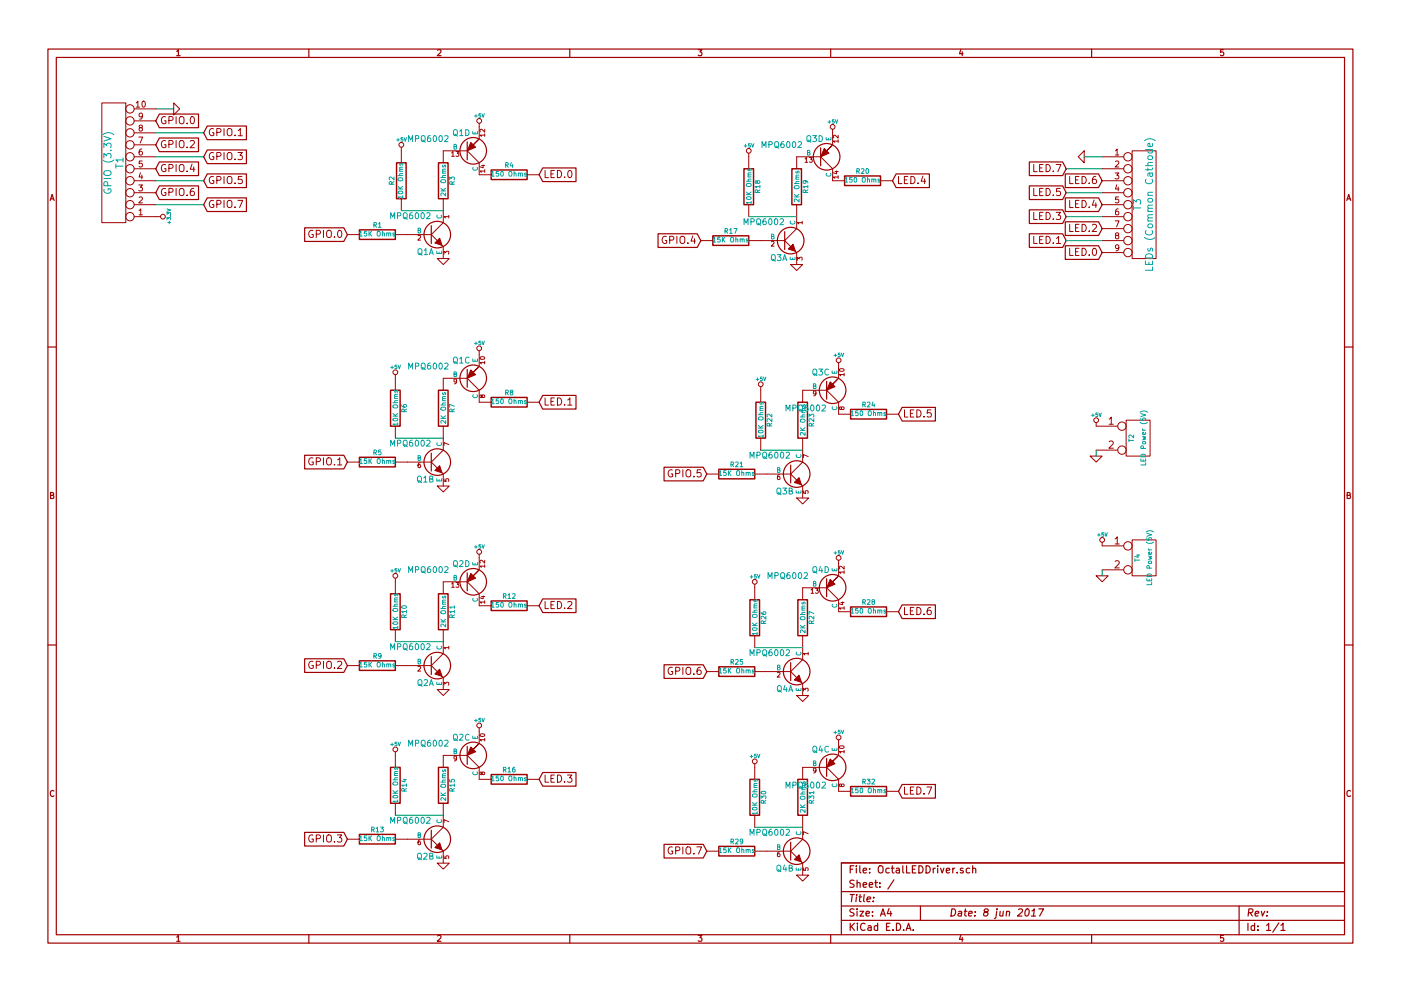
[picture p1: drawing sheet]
EESchema Schematic File Version 2
LIBS:power
LIBS:device
LIBS:transistors
LIBS:conn
LIBS:linear
LIBS:regul
LIBS:74xx
LIBS:cmos4000
LIBS:adc-dac
LIBS:memory
LIBS:xilinx
LIBS:special
LIBS:microcontrollers
LIBS:dsp
LIBS:microchip
LIBS:analog_switches
LIBS:motorola
LIBS:texas
LIBS:intel
LIBS:audio
LIBS:interface
LIBS:digital-audio
LIBS:philips
LIBS:display
LIBS:cypress
LIBS:siliconi
LIBS:opto
LIBS:atmel
LIBS:contrib
LIBS:valves
LIBS:QuadTransistors
LIBS:OctalLEDDriver-cache
EELAYER 27 0
EELAYER END
$Descr A4 11693 8268
encoding utf-8
Sheet 1 1
Title ""
Date "8 jun 2017"
Rev ""
Comp ""
Comment1 ""
Comment2 ""
Comment3 ""
Comment4 ""
$EndDescr
$Comp
L MPQ6002 Q1
U 1 1
P 3600 1950
F 0 "Q1" H 3600 1800 50  0000 R CNN
F 1 "MPQ6002" H 3600 2100 50  0000 R CNN
F 2 "~" H 3600 1950 60  0000 C CNN
F 3 "~" H 3600 1950 60  0000 C CNN
F 4 "610-MPQ6002" H 7300 1250 60  0001 C CNN "Mouser part Number"
	1    3600 1950
	1    0    0    -1  
$EndComp
$Comp
L MPQ6002 Q1
U 4 1
P 3900 1250
F 0 "Q1" H 3900 1100 50  0000 R CNN
F 1 "MPQ6002" H 3750 1150 50  0000 R CNN
F 2 "~" H 3900 1250 60  0000 C CNN
F 3 "~" H 3900 1250 60  0000 C CNN
	4    3900 1250
	1    0    0    1   
$EndComp
$Comp
L MPQ6002 Q1
U 2 1
P 3600 3850
F 0 "Q1" H 3600 3700 50  0000 R CNN
F 1 "MPQ6002" H 3600 4000 50  0000 R CNN
F 2 "~" H 3600 3850 60  0000 C CNN
F 3 "~" H 3600 3850 60  0000 C CNN
	2    3600 3850
	1    0    0    -1  
$EndComp
$Comp
L MPQ6002 Q1
U 3 1
P 3900 3150
F 0 "Q1" H 3900 3000 50  0000 R CNN
F 1 "MPQ6002" H 3750 3050 50  0000 R CNN
F 2 "~" H 3900 3150 60  0000 C CNN
F 3 "~" H 3900 3150 60  0000 C CNN
	3    3900 3150
	1    0    0    1   
$EndComp
$Comp
L MPQ6002 Q2
U 1 1
P 3600 5550
F 0 "Q2" H 3600 5400 50  0000 R CNN
F 1 "MPQ6002" H 3600 5700 50  0000 R CNN
F 2 "~" H 3600 5550 60  0000 C CNN
F 3 "~" H 3600 5550 60  0000 C CNN
F 4 "610-MPQ6002" H 7300 1250 60  0001 C CNN "Mouser part Number"
	1    3600 5550
	1    0    0    -1  
$EndComp
$Comp
L MPQ6002 Q2
U 4 1
P 3900 4850
F 0 "Q2" H 3900 4700 50  0000 R CNN
F 1 "MPQ6002" H 3750 4750 50  0000 R CNN
F 2 "~" H 3900 4850 60  0000 C CNN
F 3 "~" H 3900 4850 60  0000 C CNN
	4    3900 4850
	1    0    0    1   
$EndComp
$Comp
L MPQ6002 Q2
U 2 1
P 3600 7000
F 0 "Q2" H 3600 6850 50  0000 R CNN
F 1 "MPQ6002" H 3600 7150 50  0000 R CNN
F 2 "~" H 3600 7000 60  0000 C CNN
F 3 "~" H 3600 7000 60  0000 C CNN
	2    3600 7000
	1    0    0    -1  
$EndComp
$Comp
L MPQ6002 Q2
U 3 1
P 3900 6300
F 0 "Q2" H 3900 6150 50  0000 R CNN
F 1 "MPQ6002" H 3750 6200 50  0000 R CNN
F 2 "~" H 3900 6300 60  0000 C CNN
F 3 "~" H 3900 6300 60  0000 C CNN
	3    3900 6300
	1    0    0    1   
$EndComp
$Comp
L MPQ6002 Q3
U 1 1
P 6550 2000
F 0 "Q3" H 6550 1850 50  0000 R CNN
F 1 "MPQ6002" H 6550 2150 50  0000 R CNN
F 2 "~" H 6550 2000 60  0000 C CNN
F 3 "~" H 6550 2000 60  0000 C CNN
F 4 "610-MPQ6002" H 7300 1250 60  0001 C CNN "Mouser part Number"
	1    6550 2000
	1    0    0    -1  
$EndComp
$Comp
L MPQ6002 Q3
U 4 1
P 6850 1300
F 0 "Q3" H 6850 1150 50  0000 R CNN
F 1 "MPQ6002" H 6700 1200 50  0000 R CNN
F 2 "~" H 6850 1300 60  0000 C CNN
F 3 "~" H 6850 1300 60  0000 C CNN
	4    6850 1300
	1    0    0    1   
$EndComp
$Comp
L MPQ6002 Q3
U 2 1
P 6600 3950
F 0 "Q3" H 6600 3800 50  0000 R CNN
F 1 "MPQ6002" H 6600 4100 50  0000 R CNN
F 2 "~" H 6600 3950 60  0000 C CNN
F 3 "~" H 6600 3950 60  0000 C CNN
	2    6600 3950
	1    0    0    -1  
$EndComp
$Comp
L MPQ6002 Q4
U 1 1
P 6600 5600
F 0 "Q4" H 6600 5450 50  0000 R CNN
F 1 "MPQ6002" H 6600 5750 50  0000 R CNN
F 2 "~" H 6600 5600 60  0000 C CNN
F 3 "~" H 6600 5600 60  0000 C CNN
F 4 "610-MPQ6002" H 7300 1250 60  0001 C CNN "Mouser part Number"
	1    6600 5600
	1    0    0    -1  
$EndComp
$Comp
L MPQ6002 Q4
U 4 1
P 6900 4900
F 0 "Q4" H 6900 4750 50  0000 R CNN
F 1 "MPQ6002" H 6750 4800 50  0000 R CNN
F 2 "~" H 6900 4900 60  0000 C CNN
F 3 "~" H 6900 4900 60  0000 C CNN
	4    6900 4900
	1    0    0    1   
$EndComp
$Comp
L MPQ6002 Q4
U 2 1
P 6600 7100
F 0 "Q4" H 6600 6950 50  0000 R CNN
F 1 "MPQ6002" H 6600 7250 50  0000 R CNN
F 2 "~" H 6600 7100 60  0000 C CNN
F 3 "~" H 6600 7100 60  0000 C CNN
	2    6600 7100
	1    0    0    -1  
$EndComp
$Comp
L R R3
U 1 1
P 3700 1500
F 0 "R3" V 3780 1500 40  0000 C CNN
F 1 "2K Ohms" V 3707 1501 40  0000 C CNN
F 2 "~" V 3630 1500 30  0000 C CNN
F 3 "~" H 3700 1500 30  0000 C CNN
F 4 "603-CFR-25JR-522K" V 3750 1350 60  0001 C CNN "Mouser Part Number"
	1    3700 1500
	1    0    0    -1  
$EndComp
$Comp
L R R19
U 1 1
P 6650 1550
F 0 "R19" V 6730 1550 40  0000 C CNN
F 1 "2K Ohms" V 6657 1551 40  0000 C CNN
F 2 "~" V 6580 1550 30  0000 C CNN
F 3 "~" H 6650 1550 30  0000 C CNN
F 4 "603-CFR-25JR-522K" V 3750 1350 60  0001 C CNN "Mouser Part Number"
	1    6650 1550
	1    0    0    -1  
$EndComp
$Comp
L R R15
U 1 1
P 3700 6550
F 0 "R15" V 3780 6550 40  0000 C CNN
F 1 "2K Ohms" V 3707 6551 40  0000 C CNN
F 2 "~" V 3630 6550 30  0000 C CNN
F 3 "~" H 3700 6550 30  0000 C CNN
F 4 "603-CFR-25JR-522K" V 3750 1350 60  0001 C CNN "Mouser Part Number"
	1    3700 6550
	1    0    0    -1  
$EndComp
$Comp
L R R31
U 1 1
P 6700 6650
F 0 "R31" V 6780 6650 40  0000 C CNN
F 1 "2K Ohms" V 6707 6651 40  0000 C CNN
F 2 "~" V 6630 6650 30  0000 C CNN
F 3 "~" H 6700 6650 30  0000 C CNN
F 4 "603-CFR-25JR-522K" V 3750 1350 60  0001 C CNN "Mouser Part Number"
	1    6700 6650
	1    0    0    -1  
$EndComp
$Comp
L R R27
U 1 1
P 6700 5150
F 0 "R27" V 6780 5150 40  0000 C CNN
F 1 "2K Ohms" V 6707 5151 40  0000 C CNN
F 2 "~" V 6630 5150 30  0000 C CNN
F 3 "~" H 6700 5150 30  0000 C CNN
F 4 "603-CFR-25JR-522K" V 3750 1350 60  0001 C CNN "Mouser Part Number"
	1    6700 5150
	1    0    0    -1  
$EndComp
$Comp
L R R11
U 1 1
P 3700 5100
F 0 "R11" V 3780 5100 40  0000 C CNN
F 1 "2K Ohms" V 3707 5101 40  0000 C CNN
F 2 "~" V 3630 5100 30  0000 C CNN
F 3 "~" H 3700 5100 30  0000 C CNN
F 4 "603-CFR-25JR-522K" V 3750 1350 60  0001 C CNN "Mouser Part Number"
	1    3700 5100
	1    0    0    -1  
$EndComp
$Comp
L R R23
U 1 1
P 6700 3500
F 0 "R23" V 6780 3500 40  0000 C CNN
F 1 "2K Ohms" V 6707 3501 40  0000 C CNN
F 2 "~" V 6630 3500 30  0000 C CNN
F 3 "~" H 6700 3500 30  0000 C CNN
F 4 "603-CFR-25JR-522K" V 3750 1350 60  0001 C CNN "Mouser Part Number"
	1    6700 3500
	1    0    0    -1  
$EndComp
$Comp
L R R7
U 1 1
P 3700 3400
F 0 "R7" V 3780 3400 40  0000 C CNN
F 1 "2K Ohms" V 3707 3401 40  0000 C CNN
F 2 "~" V 3630 3400 30  0000 C CNN
F 3 "~" H 3700 3400 30  0000 C CNN
F 4 "603-CFR-25JR-522K" V 3750 1350 60  0001 C CNN "Mouser Part Number"
	1    3700 3400
	1    0    0    -1  
$EndComp
$Comp
L R R1
U 1 1
P 3150 1950
F 0 "R1" V 3230 1950 40  0000 C CNN
F 1 "15K Ohms" V 3157 1951 40  0000 C CNN
F 2 "~" V 3080 1950 30  0000 C CNN
F 3 "~" H 3150 1950 30  0000 C CNN
F 4 "603-CFR-25JR-5215K" V 3750 1350 60  0001 C CNN "Mouser Part Number"
	1    3150 1950
	0    -1   -1   0   
$EndComp
$Comp
L R R5
U 1 1
P 3150 3850
F 0 "R5" V 3230 3850 40  0000 C CNN
F 1 "15K Ohms" V 3157 3851 40  0000 C CNN
F 2 "~" V 3080 3850 30  0000 C CNN
F 3 "~" H 3150 3850 30  0000 C CNN
F 4 "603-CFR-25JR-5215K" V 3750 1350 60  0001 C CNN "Mouser Part Number"
	1    3150 3850
	0    -1   -1   0   
$EndComp
$Comp
L R R9
U 1 1
P 3150 5550
F 0 "R9" V 3230 5550 40  0000 C CNN
F 1 "15K Ohms" V 3157 5551 40  0000 C CNN
F 2 "~" V 3080 5550 30  0000 C CNN
F 3 "~" H 3150 5550 30  0000 C CNN
F 4 "603-CFR-25JR-5215K" V 3750 1350 60  0001 C CNN "Mouser Part Number"
	1    3150 5550
	0    -1   -1   0   
$EndComp
$Comp
L R R13
U 1 1
P 3150 7000
F 0 "R13" V 3230 7000 40  0000 C CNN
F 1 "15K Ohms" V 3157 7001 40  0000 C CNN
F 2 "~" V 3080 7000 30  0000 C CNN
F 3 "~" H 3150 7000 30  0000 C CNN
F 4 "603-CFR-25JR-5215K" V 3750 1350 60  0001 C CNN "Mouser Part Number"
	1    3150 7000
	0    -1   -1   0   
$EndComp
$Comp
L R R29
U 1 1
P 6150 7100
F 0 "R29" V 6230 7100 40  0000 C CNN
F 1 "15K Ohms" V 6157 7101 40  0000 C CNN
F 2 "~" V 6080 7100 30  0000 C CNN
F 3 "~" H 6150 7100 30  0000 C CNN
F 4 "603-CFR-25JR-5215K" V 3750 1350 60  0001 C CNN "Mouser Part Number"
	1    6150 7100
	0    -1   -1   0   
$EndComp
$Comp
L R R25
U 1 1
P 6150 5600
F 0 "R25" V 6230 5600 40  0000 C CNN
F 1 "15K Ohms" V 6157 5601 40  0000 C CNN
F 2 "~" V 6080 5600 30  0000 C CNN
F 3 "~" H 6150 5600 30  0000 C CNN
F 4 "603-CFR-25JR-5215K" V 3750 1350 60  0001 C CNN "Mouser Part Number"
	1    6150 5600
	0    -1   -1   0   
$EndComp
$Comp
L R R21
U 1 1
P 6150 3950
F 0 "R21" V 6230 3950 40  0000 C CNN
F 1 "15K Ohms" V 6157 3951 40  0000 C CNN
F 2 "~" V 6080 3950 30  0000 C CNN
F 3 "~" H 6150 3950 30  0000 C CNN
F 4 "603-CFR-25JR-5215K" V 3750 1350 60  0001 C CNN "Mouser Part Number"
	1    6150 3950
	0    -1   -1   0   
$EndComp
$Comp
L R R17
U 1 1
P 6100 2000
F 0 "R17" V 6180 2000 40  0000 C CNN
F 1 "15K Ohms" V 6107 2001 40  0000 C CNN
F 2 "~" V 6030 2000 30  0000 C CNN
F 3 "~" H 6100 2000 30  0000 C CNN
F 4 "603-CFR-25JR-5215K" V 3750 1350 60  0001 C CNN "Mouser Part Number"
	1    6100 2000
	0    -1   -1   0   
$EndComp
$Comp
L GND #PWR01
U 1 1
P 3700 2150
F 0 "#PWR01" H 3700 2150 30  0001 C CNN
F 1 "GND" H 3700 2080 30  0001 C CNN
F 2 "" H 3700 2150 60  0000 C CNN
F 3 "" H 3700 2150 60  0000 C CNN
	1    3700 2150
	1    0    0    -1  
$EndComp
$Comp
L +5V #PWR02
U 1 1
P 4000 1050
F 0 "#PWR02" H 4000 1140 20  0001 C CNN
F 1 "+5V" H 4000 1140 30  0000 C CNN
F 2 "" H 4000 1050 60  0000 C CNN
F 3 "" H 4000 1050 60  0000 C CNN
	1    4000 1050
	1    0    0    -1  
$EndComp
$Comp
L R R4
U 1 1
P 4250 1450
F 0 "R4" V 4330 1450 40  0000 C CNN
F 1 "150 Ohms" V 4257 1451 40  0000 C CNN
F 2 "~" V 4180 1450 30  0000 C CNN
F 3 "~" H 4250 1450 30  0000 C CNN
F 4 "588-OK1515E-R52" V 3750 1350 60  0001 C CNN "Mouser Part Number"
	1    4250 1450
	0    -1   -1   0   
$EndComp
$Comp
L R R2
U 1 1
P 3350 1500
F 0 "R2" V 3430 1500 40  0000 C CNN
F 1 "10K Ohms" V 3357 1501 40  0000 C CNN
F 2 "~" V 3280 1500 30  0000 C CNN
F 3 "~" H 3350 1500 30  0000 C CNN
F 4 "603-CFR-25JR-5210K" V 3750 1350 60  0001 C CNN "Mouser Part Number"
	1    3350 1500
	-1   0    0    1   
$EndComp
$Comp
L +5V #PWR03
U 1 1
P 3350 1250
F 0 "#PWR03" H 3350 1340 20  0001 C CNN
F 1 "+5V" H 3350 1340 30  0000 C CNN
F 2 "" H 3350 1250 60  0000 C CNN
F 3 "" H 3350 1250 60  0000 C CNN
	1    3350 1250
	1    0    0    -1  
$EndComp
Wire Wire Line
	3700 1750 3350 1750
$Comp
L CONN_10 T1
U 1 1
P 950 1350
F 0 "T1" V 900 1350 60  0000 C CNN
F 1 "GPIO (3.3V)" V 1000 1350 60  0000 C CNN
F 2 "~" H 950 1350 60  0000 C CNN
F 3 "~" H 950 1350 60  0000 C CNN
F 4 "651-1725737" V 8150 2350 60  0001 C CNN "Mouser Part Number"
F 5 "2x 651-1725685 " V 8150 2350 60  0001 C CNN "Alt Mouser Part number"
	1    950  1350
	-1   0    0    1   
$EndComp
$Comp
L CONN_9 T3
U 1 1
P 9550 1700
F 0 "T3" V 9500 1700 60  0000 C CNN
F 1 "LEDs (Common Cathode)" V 9600 1700 60  0000 C CNN
F 2 "~" H 9550 1700 60  0000 C CNN
F 3 "~" H 9550 1700 60  0000 C CNN
F 4 "651-1725724" H 7300 1250 60  0001 C CNN "Mouser part Number"
	1    9550 1700
	1    0    0    -1  
$EndComp
$Comp
L CONN_2 T2
U 1 1
P 9500 3650
F 0 "T2" V 9450 3650 40  0000 C CNN
F 1 "LED Power (5V)" V 9550 3650 40  0000 C CNN
F 2 "~" H 9500 3650 60  0000 C CNN
F 3 "~" H 9500 3650 60  0000 C CNN
F 4 "651-1725656" H 7300 1250 60  0001 C CNN "Mouser part Number"
	1    9500 3650
	1    0    0    -1  
$EndComp
$Comp
L R R8
U 1 1
P 4250 3350
F 0 "R8" V 4330 3350 40  0000 C CNN
F 1 "150 Ohms" V 4257 3351 40  0000 C CNN
F 2 "~" V 4180 3350 30  0000 C CNN
F 3 "~" H 4250 3350 30  0000 C CNN
F 4 "588-OK1515E-R52" V 3750 1350 60  0001 C CNN "Mouser Part Number"
	1    4250 3350
	0    -1   -1   0   
$EndComp
$Comp
L R R6
U 1 1
P 3300 3400
F 0 "R6" V 3380 3400 40  0000 C CNN
F 1 "10K Ohms" V 3307 3401 40  0000 C CNN
F 2 "~" V 3230 3400 30  0000 C CNN
F 3 "~" H 3300 3400 30  0000 C CNN
F 4 "603-CFR-25JR-5210K" V 3750 1350 60  0001 C CNN "Mouser Part Number"
	1    3300 3400
	1    0    0    -1  
$EndComp
Wire Wire Line
	3700 3650 3300 3650
$Comp
L +5V #PWR04
U 1 1
P 4000 2950
F 0 "#PWR04" H 4000 3040 20  0001 C CNN
F 1 "+5V" H 4000 3040 30  0000 C CNN
F 2 "" H 4000 2950 60  0000 C CNN
F 3 "" H 4000 2950 60  0000 C CNN
	1    4000 2950
	1    0    0    -1  
$EndComp
$Comp
L +5V #PWR05
U 1 1
P 3300 3150
F 0 "#PWR05" H 3300 3240 20  0001 C CNN
F 1 "+5V" H 3300 3240 30  0000 C CNN
F 2 "" H 3300 3150 60  0000 C CNN
F 3 "" H 3300 3150 60  0000 C CNN
	1    3300 3150
	1    0    0    -1  
$EndComp
$Comp
L GND #PWR06
U 1 1
P 3700 4050
F 0 "#PWR06" H 3700 4050 30  0001 C CNN
F 1 "GND" H 3700 3980 30  0001 C CNN
F 2 "" H 3700 4050 60  0000 C CNN
F 3 "" H 3700 4050 60  0000 C CNN
	1    3700 4050
	1    0    0    -1  
$EndComp
$Comp
L R R12
U 1 1
P 4250 5050
F 0 "R12" V 4330 5050 40  0000 C CNN
F 1 "150 Ohms" V 4257 5051 40  0000 C CNN
F 2 "~" V 4180 5050 30  0000 C CNN
F 3 "~" H 4250 5050 30  0000 C CNN
F 4 "588-OK1515E-R52" V 3750 1350 60  0001 C CNN "Mouser Part Number"
	1    4250 5050
	0    -1   -1   0   
$EndComp
$Comp
L R R10
U 1 1
P 3300 5100
F 0 "R10" V 3380 5100 40  0000 C CNN
F 1 "10K Ohms" V 3307 5101 40  0000 C CNN
F 2 "~" V 3230 5100 30  0000 C CNN
F 3 "~" H 3300 5100 30  0000 C CNN
F 4 "603-CFR-25JR-5210K" V 3750 1350 60  0001 C CNN "Mouser Part Number"
	1    3300 5100
	1    0    0    -1  
$EndComp
Wire Wire Line
	3700 5350 3300 5350
$Comp
L +5V #PWR07
U 1 1
P 4000 4650
F 0 "#PWR07" H 4000 4740 20  0001 C CNN
F 1 "+5V" H 4000 4740 30  0000 C CNN
F 2 "" H 4000 4650 60  0000 C CNN
F 3 "" H 4000 4650 60  0000 C CNN
	1    4000 4650
	1    0    0    -1  
$EndComp
$Comp
L +5V #PWR08
U 1 1
P 3300 4850
F 0 "#PWR08" H 3300 4940 20  0001 C CNN
F 1 "+5V" H 3300 4940 30  0000 C CNN
F 2 "" H 3300 4850 60  0000 C CNN
F 3 "" H 3300 4850 60  0000 C CNN
	1    3300 4850
	1    0    0    -1  
$EndComp
$Comp
L GND #PWR09
U 1 1
P 3700 5750
F 0 "#PWR09" H 3700 5750 30  0001 C CNN
F 1 "GND" H 3700 5680 30  0001 C CNN
F 2 "" H 3700 5750 60  0000 C CNN
F 3 "" H 3700 5750 60  0000 C CNN
	1    3700 5750
	1    0    0    -1  
$EndComp
$Comp
L GND #PWR010
U 1 1
P 3700 7200
F 0 "#PWR010" H 3700 7200 30  0001 C CNN
F 1 "GND" H 3700 7130 30  0001 C CNN
F 2 "" H 3700 7200 60  0000 C CNN
F 3 "" H 3700 7200 60  0000 C CNN
	1    3700 7200
	1    0    0    -1  
$EndComp
$Comp
L GND #PWR011
U 1 1
P 6650 2200
F 0 "#PWR011" H 6650 2200 30  0001 C CNN
F 1 "GND" H 6650 2130 30  0001 C CNN
F 2 "" H 6650 2200 60  0000 C CNN
F 3 "" H 6650 2200 60  0000 C CNN
	1    6650 2200
	1    0    0    -1  
$EndComp
$Comp
L GND #PWR012
U 1 1
P 6700 4150
F 0 "#PWR012" H 6700 4150 30  0001 C CNN
F 1 "GND" H 6700 4080 30  0001 C CNN
F 2 "" H 6700 4150 60  0000 C CNN
F 3 "" H 6700 4150 60  0000 C CNN
	1    6700 4150
	1    0    0    -1  
$EndComp
$Comp
L GND #PWR013
U 1 1
P 6700 5800
F 0 "#PWR013" H 6700 5800 30  0001 C CNN
F 1 "GND" H 6700 5730 30  0001 C CNN
F 2 "" H 6700 5800 60  0000 C CNN
F 3 "" H 6700 5800 60  0000 C CNN
	1    6700 5800
	1    0    0    -1  
$EndComp
$Comp
L GND #PWR014
U 1 1
P 6700 7300
F 0 "#PWR014" H 6700 7300 30  0001 C CNN
F 1 "GND" H 6700 7230 30  0001 C CNN
F 2 "" H 6700 7300 60  0000 C CNN
F 3 "" H 6700 7300 60  0000 C CNN
	1    6700 7300
	1    0    0    -1  
$EndComp
$Comp
L GND #PWR015
U 1 1
P 1450 900
F 0 "#PWR015" H 1450 900 30  0001 C CNN
F 1 "GND" H 1450 830 30  0001 C CNN
F 2 "" H 1450 900 60  0000 C CNN
F 3 "" H 1450 900 60  0000 C CNN
	1    1450 900 
	0    -1   -1   0   
$EndComp
$Comp
L GND #PWR016
U 1 1
P 9050 1300
F 0 "#PWR016" H 9050 1300 30  0001 C CNN
F 1 "GND" H 9050 1230 30  0001 C CNN
F 2 "" H 9050 1300 60  0000 C CNN
F 3 "" H 9050 1300 60  0000 C CNN
	1    9050 1300
	0    1    1    0   
$EndComp
$Comp
L GND #PWR017
U 1 1
P 9150 3800
F 0 "#PWR017" H 9150 3800 30  0001 C CNN
F 1 "GND" H 9150 3730 30  0001 C CNN
F 2 "" H 9150 3800 60  0000 C CNN
F 3 "" H 9150 3800 60  0000 C CNN
	1    9150 3800
	1    0    0    -1  
$EndComp
Wire Wire Line
	9150 3750 9150 3800
Wire Wire Line
	9200 1300 9050 1300
Wire Wire Line
	1450 900  1300 900 
$Comp
L +3.3V #PWR018
U 1 1
P 1300 1800
F 0 "#PWR018" H 1300 1760 30  0001 C CNN
F 1 "+3.3V" H 1300 1910 30  0000 C CNN
F 2 "" H 1300 1800 60  0000 C CNN
F 3 "" H 1300 1800 60  0000 C CNN
	1    1300 1800
	0    1    1    0   
$EndComp
Text GLabel 1300 1000 2    60   Input ~ 0
GPIO.0
Text GLabel 1700 1100 2    60   Input ~ 0
GPIO.1
Wire Wire Line
	1700 1100 1300 1100
Text GLabel 1300 1200 2    60   Input ~ 0
GPIO.2
Text GLabel 1300 1400 2    60   Input ~ 0
GPIO.4
Text GLabel 1300 1600 2    60   Input ~ 0
GPIO.6
Text GLabel 1700 1300 2    60   Input ~ 0
GPIO.3
Text GLabel 1700 1500 2    60   Input ~ 0
GPIO.5
Text GLabel 1700 1700 2    60   Input ~ 0
GPIO.7
Wire Wire Line
	1300 1300 1700 1300
Wire Wire Line
	1300 1500 1700 1500
Wire Wire Line
	1300 1700 1700 1700
Text GLabel 8900 1400 0    60   Input ~ 0
LED.7
Text GLabel 9200 1500 0    60   Input ~ 0
LED.6
Text GLabel 9200 1700 0    60   Input ~ 0
LED.4
Text GLabel 9200 1900 0    60   Input ~ 0
LED.2
Text GLabel 9200 2100 0    60   Input ~ 0
LED.0
Text GLabel 8900 1600 0    60   Input ~ 0
LED.5
Text GLabel 8900 1800 0    60   Input ~ 0
LED.3
Text GLabel 8900 2000 0    60   Input ~ 0
LED.1
Wire Wire Line
	9200 1400 8900 1400
Wire Wire Line
	9200 1600 8900 1600
Wire Wire Line
	9200 1800 8900 1800
Wire Wire Line
	9200 2000 8900 2000
$Comp
L +5V #PWR019
U 1 1
P 9150 3550
F 0 "#PWR019" H 9150 3640 20  0001 C CNN
F 1 "+5V" H 9150 3640 30  0000 C CNN
F 2 "" H 9150 3550 60  0000 C CNN
F 3 "" H 9150 3550 60  0000 C CNN
	1    9150 3550
	1    0    0    -1  
$EndComp
Text GLabel 2900 1950 0    60   Input ~ 0
GPIO.0
Text GLabel 2900 3850 0    60   Input ~ 0
GPIO.1
Text GLabel 2900 5550 0    60   Input ~ 0
GPIO.2
Text GLabel 2900 7000 0    60   Input ~ 0
GPIO.3
Text GLabel 5850 2000 0    60   Input ~ 0
GPIO.4
Text GLabel 5900 3950 0    60   Input ~ 0
GPIO.5
Text GLabel 5900 5600 0    60   Input ~ 0
GPIO.6
Text GLabel 5900 7100 0    60   Input ~ 0
GPIO.7
$Comp
L R R14
U 1 1
P 3300 6550
F 0 "R14" V 3380 6550 40  0000 C CNN
F 1 "10K Ohms" V 3307 6551 40  0000 C CNN
F 2 "~" V 3230 6550 30  0000 C CNN
F 3 "~" H 3300 6550 30  0000 C CNN
F 4 "603-CFR-25JR-5210K" V 3750 1350 60  0001 C CNN "Mouser Part Number"
	1    3300 6550
	1    0    0    -1  
$EndComp
$Comp
L R R16
U 1 1
P 4250 6500
F 0 "R16" V 4330 6500 40  0000 C CNN
F 1 "150 Ohms" V 4257 6501 40  0000 C CNN
F 2 "~" V 4180 6500 30  0000 C CNN
F 3 "~" H 4250 6500 30  0000 C CNN
F 4 "588-OK1515E-R52" V 3750 1350 60  0001 C CNN "Mouser Part Number"
	1    4250 6500
	0    -1   -1   0   
$EndComp
$Comp
L R R18
U 1 1
P 6250 1550
F 0 "R18" V 6330 1550 40  0000 C CNN
F 1 "10K Ohms" V 6257 1551 40  0000 C CNN
F 2 "~" V 6180 1550 30  0000 C CNN
F 3 "~" H 6250 1550 30  0000 C CNN
F 4 "603-CFR-25JR-5210K" V 3750 1350 60  0001 C CNN "Mouser Part Number"
	1    6250 1550
	1    0    0    -1  
$EndComp
$Comp
L R R20
U 1 1
P 7200 1500
F 0 "R20" V 7280 1500 40  0000 C CNN
F 1 "150 Ohms" V 7207 1501 40  0000 C CNN
F 2 "~" V 7130 1500 30  0000 C CNN
F 3 "~" H 7200 1500 30  0000 C CNN
F 4 "588-OK1515E-R52" V 3750 1350 60  0001 C CNN "Mouser Part Number"
	1    7200 1500
	0    -1   -1   0   
$EndComp
$Comp
L R R22
U 1 1
P 6350 3500
F 0 "R22" V 6430 3500 40  0000 C CNN
F 1 "10K Ohms" V 6357 3501 40  0000 C CNN
F 2 "~" V 6280 3500 30  0000 C CNN
F 3 "~" H 6350 3500 30  0000 C CNN
F 4 "603-CFR-25JR-5210K" V 3750 1350 60  0001 C CNN "Mouser Part Number"
	1    6350 3500
	1    0    0    -1  
$EndComp
$Comp
L R R24
U 1 1
P 7250 3450
F 0 "R24" V 7330 3450 40  0000 C CNN
F 1 "150 Ohms" V 7257 3451 40  0000 C CNN
F 2 "~" V 7180 3450 30  0000 C CNN
F 3 "~" H 7250 3450 30  0000 C CNN
F 4 "588-OK1515E-R52" V 3750 1350 60  0001 C CNN "Mouser Part Number"
	1    7250 3450
	0    -1   -1   0   
$EndComp
$Comp
L R R26
U 1 1
P 6300 5150
F 0 "R26" V 6380 5150 40  0000 C CNN
F 1 "10K Ohms" V 6307 5151 40  0000 C CNN
F 2 "~" V 6230 5150 30  0000 C CNN
F 3 "~" H 6300 5150 30  0000 C CNN
F 4 "603-CFR-25JR-5210K" V 3750 1350 60  0001 C CNN "Mouser Part Number"
	1    6300 5150
	1    0    0    -1  
$EndComp
$Comp
L R R28
U 1 1
P 7250 5100
F 0 "R28" V 7330 5100 40  0000 C CNN
F 1 "150 Ohms" V 7257 5101 40  0000 C CNN
F 2 "~" V 7180 5100 30  0000 C CNN
F 3 "~" H 7250 5100 30  0000 C CNN
F 4 "588-OK1515E-R52" V 3750 1350 60  0001 C CNN "Mouser Part Number"
	1    7250 5100
	0    -1   -1   0   
$EndComp
$Comp
L R R30
U 1 1
P 6300 6650
F 0 "R30" V 6380 6650 40  0000 C CNN
F 1 "10K Ohms" V 6307 6651 40  0000 C CNN
F 2 "~" V 6230 6650 30  0000 C CNN
F 3 "~" H 6300 6650 30  0000 C CNN
F 4 "603-CFR-25JR-5210K" V 3750 1350 60  0001 C CNN "Mouser Part Number"
	1    6300 6650
	1    0    0    -1  
$EndComp
$Comp
L R R32
U 1 1
P 7250 6600
F 0 "R32" V 7330 6600 40  0000 C CNN
F 1 "150 Ohms" V 7257 6601 40  0000 C CNN
F 2 "~" V 7180 6600 30  0000 C CNN
F 3 "~" H 7250 6600 30  0000 C CNN
F 4 "588-OK1515E-R52" V 3750 1350 60  0001 C CNN "Mouser Part Number"
	1    7250 6600
	0    -1   -1   0   
$EndComp
$Comp
L +5V #PWR020
U 1 1
P 4000 6100
F 0 "#PWR020" H 4000 6190 20  0001 C CNN
F 1 "+5V" H 4000 6190 30  0000 C CNN
F 2 "" H 4000 6100 60  0000 C CNN
F 3 "" H 4000 6100 60  0000 C CNN
	1    4000 6100
	1    0    0    -1  
$EndComp
$Comp
L +5V #PWR021
U 1 1
P 7000 6200
F 0 "#PWR021" H 7000 6290 20  0001 C CNN
F 1 "+5V" H 7000 6290 30  0000 C CNN
F 2 "" H 7000 6200 60  0000 C CNN
F 3 "" H 7000 6200 60  0000 C CNN
	1    7000 6200
	1    0    0    -1  
$EndComp
$Comp
L +5V #PWR022
U 1 1
P 7000 4700
F 0 "#PWR022" H 7000 4790 20  0001 C CNN
F 1 "+5V" H 7000 4790 30  0000 C CNN
F 2 "" H 7000 4700 60  0000 C CNN
F 3 "" H 7000 4700 60  0000 C CNN
	1    7000 4700
	1    0    0    -1  
$EndComp
$Comp
L +5V #PWR023
U 1 1
P 7000 3050
F 0 "#PWR023" H 7000 3140 20  0001 C CNN
F 1 "+5V" H 7000 3140 30  0000 C CNN
F 2 "" H 7000 3050 60  0000 C CNN
F 3 "" H 7000 3050 60  0000 C CNN
	1    7000 3050
	1    0    0    -1  
$EndComp
$Comp
L +5V #PWR024
U 1 1
P 6950 1100
F 0 "#PWR024" H 6950 1190 20  0001 C CNN
F 1 "+5V" H 6950 1190 30  0000 C CNN
F 2 "" H 6950 1100 60  0000 C CNN
F 3 "" H 6950 1100 60  0000 C CNN
	1    6950 1100
	1    0    0    -1  
$EndComp
Wire Wire Line
	6650 1800 6250 1800
Wire Wire Line
	6700 3750 6350 3750
Wire Wire Line
	6700 5400 6300 5400
Wire Wire Line
	6700 6900 6300 6900
Wire Wire Line
	3700 6800 3300 6800
$Comp
L +5V #PWR025
U 1 1
P 3300 6300
F 0 "#PWR025" H 3300 6390 20  0001 C CNN
F 1 "+5V" H 3300 6390 30  0000 C CNN
F 2 "" H 3300 6300 60  0000 C CNN
F 3 "" H 3300 6300 60  0000 C CNN
	1    3300 6300
	1    0    0    -1  
$EndComp
$Comp
L +5V #PWR026
U 1 1
P 6300 6400
F 0 "#PWR026" H 6300 6490 20  0001 C CNN
F 1 "+5V" H 6300 6490 30  0000 C CNN
F 2 "" H 6300 6400 60  0000 C CNN
F 3 "" H 6300 6400 60  0000 C CNN
	1    6300 6400
	1    0    0    -1  
$EndComp
$Comp
L +5V #PWR027
U 1 1
P 6300 4900
F 0 "#PWR027" H 6300 4990 20  0001 C CNN
F 1 "+5V" H 6300 4990 30  0000 C CNN
F 2 "" H 6300 4900 60  0000 C CNN
F 3 "" H 6300 4900 60  0000 C CNN
	1    6300 4900
	1    0    0    -1  
$EndComp
$Comp
L +5V #PWR028
U 1 1
P 6350 3250
F 0 "#PWR028" H 6350 3340 20  0001 C CNN
F 1 "+5V" H 6350 3340 30  0000 C CNN
F 2 "" H 6350 3250 60  0000 C CNN
F 3 "" H 6350 3250 60  0000 C CNN
	1    6350 3250
	1    0    0    -1  
$EndComp
$Comp
L +5V #PWR029
U 1 1
P 6250 1300
F 0 "#PWR029" H 6250 1390 20  0001 C CNN
F 1 "+5V" H 6250 1390 30  0000 C CNN
F 2 "" H 6250 1300 60  0000 C CNN
F 3 "" H 6250 1300 60  0000 C CNN
	1    6250 1300
	1    0    0    -1  
$EndComp
Text GLabel 4500 1450 2    60   Input ~ 0
LED.0
Text GLabel 4500 3350 2    60   Input ~ 0
LED.1
Text GLabel 7450 1500 2    60   Input ~ 0
LED.4
Text GLabel 7500 3450 2    60   Input ~ 0
LED.5
Text GLabel 4500 5050 2    60   Input ~ 0
LED.2
Text GLabel 4500 6500 2    60   Input ~ 0
LED.3
Text GLabel 7500 5100 2    60   Input ~ 0
LED.6
Text GLabel 7500 6600 2    60   Input ~ 0
LED.7
$Comp
L MPQ6002 Q3
U 3 1
P 6900 3250
F 0 "Q3" H 6900 3100 50  0000 R CNN
F 1 "MPQ6002" H 6900 3400 50  0000 R CNN
F 2 "~" H 6900 3250 60  0000 C CNN
F 3 "~" H 6900 3250 60  0000 C CNN
	3    6900 3250
	1    0    0    1   
$EndComp
$Comp
L MPQ6002 Q4
U 3 1
P 6900 6400
F 0 "Q4" H 6900 6250 50  0000 R CNN
F 1 "MPQ6002" H 6900 6550 50  0000 R CNN
F 2 "~" H 6900 6400 60  0000 C CNN
F 3 "~" H 6900 6400 60  0000 C CNN
	3    6900 6400
	1    0    0    1   
$EndComp
$Comp
L CONN_2 T4
U 1 1
P 9550 4650
F 0 "T4" V 9500 4650 40  0000 C CNN
F 1 "LED Power (5V)" V 9600 4650 40  0000 C CNN
F 2 "~" H 9550 4650 60  0000 C CNN
F 3 "~" H 9550 4650 60  0000 C CNN
F 4 "651-1725656" H 7300 1250 60  0001 C CNN "Mouser part Number"
	1    9550 4650
	1    0    0    -1  
$EndComp
$Comp
L GND #PWR030
U 1 1
P 9200 4800
F 0 "#PWR030" H 9200 4800 30  0001 C CNN
F 1 "GND" H 9200 4730 30  0001 C CNN
F 2 "" H 9200 4800 60  0000 C CNN
F 3 "" H 9200 4800 60  0000 C CNN
	1    9200 4800
	1    0    0    -1  
$EndComp
Wire Wire Line
	9200 4750 9200 4800
$Comp
L +5V #PWR031
U 1 1
P 9200 4550
F 0 "#PWR031" H 9200 4640 20  0001 C CNN
F 1 "+5V" H 9200 4640 30  0000 C CNN
F 2 "" H 9200 4550 60  0000 C CNN
F 3 "" H 9200 4550 60  0000 C CNN
	1    9200 4550
	1    0    0    -1  
$EndComp
$EndSCHEMATC
